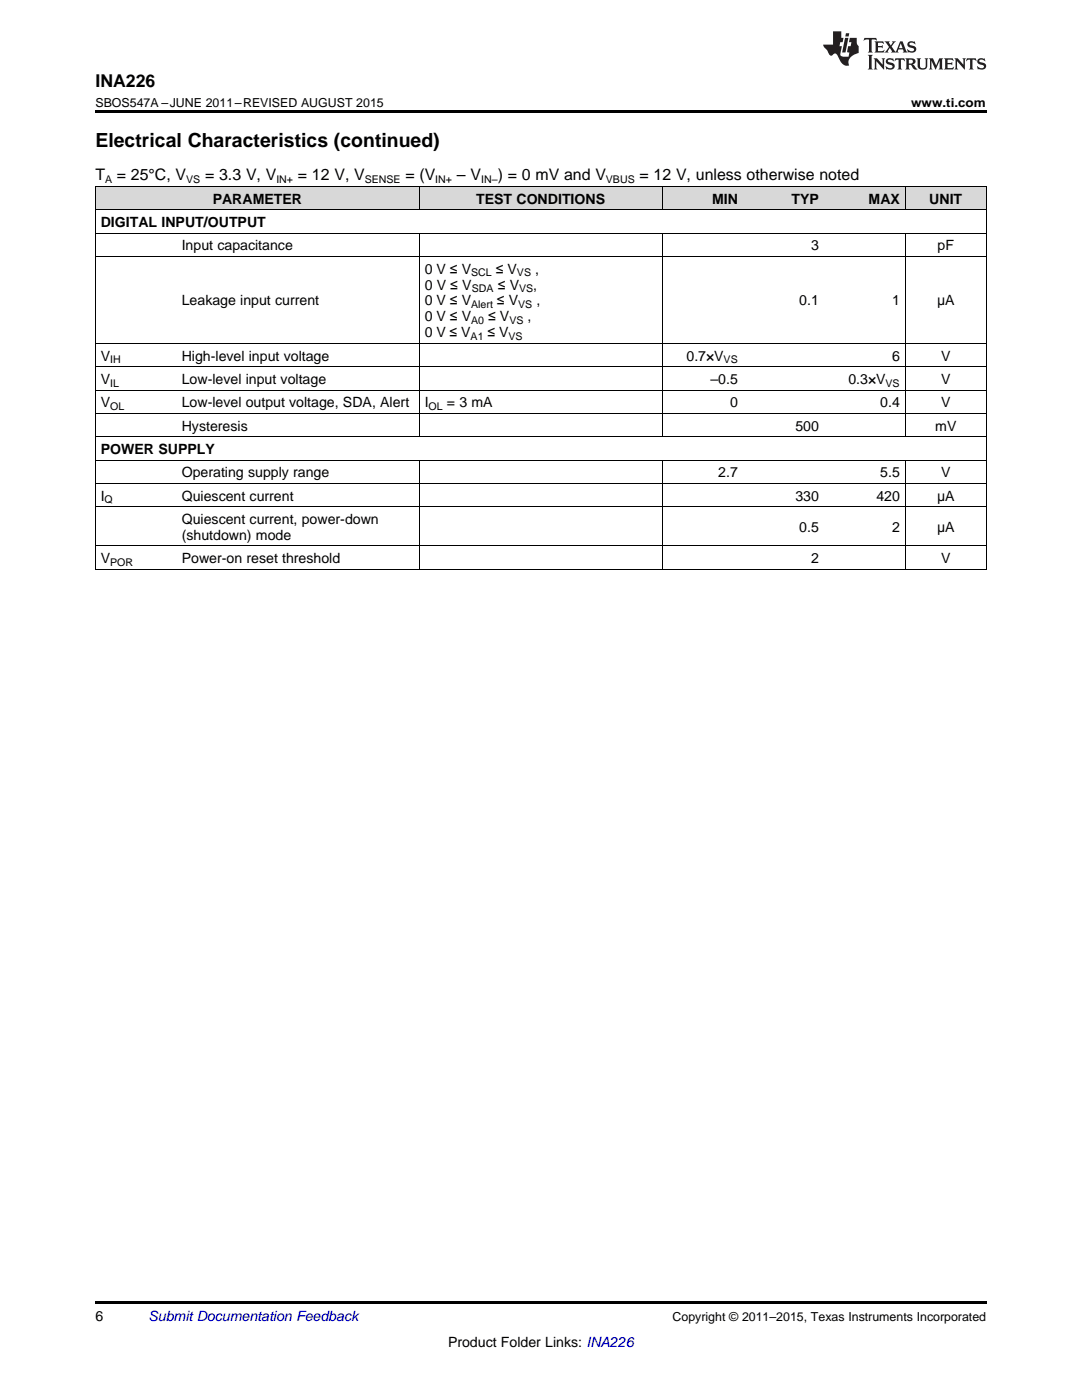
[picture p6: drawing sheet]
<svg xmlns="http://www.w3.org/2000/svg" width="216mm" height="279mm" viewBox="0 0 216 279" stroke-linecap="round" stroke-linejoin="round" font-family="sans-serif">
<g fill="#d8d8d8">
<path d="M19 37.3h16.2v4.6h-16.2z"/>
<path d="M35.2 37.3h48.5v4.6h-48.5z"/>
<path d="M83.7 37.3h48.5v4.6h-48.5z"/>
<path d="M132.2 37.3h16.1v4.6h-16.1z"/>
<path d="M148.3 37.3h16.2v4.6h-16.2z"/>
<path d="M164.5 37.3h16.2v4.6h-16.2z"/>
<path d="M180.7 37.3h16.1v4.6h-16.1z"/>
</g>
<path d="M19 22h177.8v.5h-177.8zM19 259.7h177.8v.5h-177.8z" fill="#000"/>
<g fill="none" stroke="#000" stroke-width=".2">
<path d="M19 37.2h177.8M19.1 37.2v76.5M83.6 37.2v4.7M132.1 37.2v4.7M180.6 37.2v4.7M196.8 37.2v76.5M19 51.2h177.8M19 46.5h177.8M19 41.9h177.8M83.6 46.6v40.6M132.1 46.6v40.6M180.6 46.6v40.6"/>
<path d="M19 77.8h177.8M19 73.2h177.8M19 68.5h177.8M19 96.5h177.8M19 91.8h177.8M19 87.2h177.8M19 82.5h177.8M83.6 91.9v21.8M132.1 91.9v21.8M180.6 91.9v21.8M19 113.6h177.8M19 109h177.8"/>
<path d="M19 101.1h177.8"/>
</g>
<g fill="#231f20">
<path d="M172.5 7.6l-.1 .5 .4-.2h.6v.1v2.1l-.2 .4h.9l-.2-.4v-2.1l.1-.1h.5l.5 .2-.2-.5zM174.5 8.3l.2 .3v1.5l-.2 .4h1.8l.2-.6a1.04 1.04 0 0 1-1.3 .2v-.7h.6l.3 .2v-.6l-.3 .2h-.6v-.6l.8-.1 .4 .3-.2-.5zM176.5 8.3l.9 1.1-.9 1.1h.8l-.2-.2 .4-.7 .5 .7-.2 .2h1.5l-.2-.2 .2-.4h.9l.1 .4-.2 .2h1l-.3-.3-.7-1.9h-.5l-.9 2-.8-1 .9-1h-.8l.1 .3-.4 .5-.3-.6 .1-.2zM179.7 8.6l.4 1h-.7zM181.3 8.4a.63 .63 0 0 0-.2 .7 .63 .63 0 0 0 .6 .4l.6 .2 .1 .2a.75 .75 0 0 1-.7 .4 .75 .75 0 0 1-.6-.5l.1 .7 .1-.1a1.11 1.11 0 0 0 1.5-.6 1.13 1.13 0 0 0-1.2-.8l-.1-.4a1.04 1.04 0 0 1 1.2 .2l-.2-.5-.2 .1-.4-.2zM173.2 10.9l.2 .4v2.2l-.2 .4h1l-.3-.4v-2.2l.3-.4zM174.3 11.6l.3 .4v1.5l-.3 .4h.8l-.2-.4v-1.3l1.5 1.7v-1.9l.2-.4h-.7l.2 .4v.9l-1.1-1.3zM177 11.8a.62 .62 0 0 0-.2 .7 .62 .62 0 0 0 .6 .4l.6 .1 .1 .3a.76 .76 0 0 1-.7 .3 .76 .76 0 0 1-.7-.4l.2 .7 .1-.1a1.11 1.11 0 0 0 1.5-.6 1.13 1.13 0 0 0-1.2-.8l-.1-.4a1.04 1.04 0 0 1 1.2 .2l-.2-.6-.2 .1-.5-.1zM178.7 11.6l-.2 .6a.61 .61 0 0 1 .8-.3v1.6l-.2 .4h.9l-.2-.4v-1.6a.63 .63 0 0 1 .7 .3l-.1-.6zM180.6 11.6l.3 .4v1.5l-.3 .4h1l-.2-.2-.1-.8 .6 .2a.76 .76 0 0 0 1.2 .7l-1-1a.58 .58 0 0 0 .6-.5 .58 .58 0 0 0-.5-.6zM181.4 11.9h.1a.45 .45 0 0 1 .5 .1 .45 .45 0 0 1 .1 .5l-.8 .2zM182.9 11.6l.2 .2a2.17 2.17 0 0 0 .3 1.9 .99 .99 0 0 0 1.6-.6v-1.1l.2-.4h-.7l.2 .2a1.92 1.92 0 0 1-.2 1.8 .6 .6 0 0 1-.9-.5v-1.1l.2-.4zM185.4 11.6l.2 .4v1.5l-.2 .4h.7l-.2-.4v-1.4l.8 1.8 .8-1.8v1.4l-.2 .4h.9l-.2-.4v-1.5l.2-.4h-.8l-.6 1.5-.6-1.5zM188.4 11.6l.2 .4v1.5l-.2 .4h1.8l.1-.6a1.04 1.04 0 0 1-1.2 .1v-.6h.5l.4 .2v-.6l-.4 .2h-.5v-.7h.8l.3 .3-.1-.6zM190.5 11.6l.2 .4v1.5l-.2 .4h.7l-.2-.4v-1.3l1.5 1.7v-1.9l.2-.4h-.7l.2 .4v.9l-1.1-1.3zM192.9 11.6l-.1 .6a.61 .61 0 0 1 .7-.3l.1 1.6-.3 .4h1l-.3-.4 .1-1.6a.63 .63 0 0 1 .7 .3l-.1-.6zM195.2 11.8a.62 .62 0 0 0-.2 .7 .62 .62 0 0 0 .6 .4l.6 .1 .1 .3a.76 .76 0 0 1-.7 .3 .76 .76 0 0 1-.6-.4l.1 .7 .1-.1a1.11 1.11 0 0 0 1.6-.6 1.13 1.13 0 0 0-1.3-.8l-.1-.4a1.04 1.04 0 0 1 1.2 .2l-.1-.6-.2 .1-.5-.1z"/>
<path d="M166.2 6.3v2.6h-1.9v.4l.8 .9a.91 .91 0 0 0 1 .8 .56 .56 0 0 1 .5-.3 .56 .56 0 0 1 .5 .3l.4 .8a1.53 1.53 0 0 0 1.9 1.2 1.54 1.54 0 0 1 1-2.1l.9-.3v-1.4a1.52 1.52 0 0 1-.4-1.6h-1.3l-.2 .8h.5l-.2 .8h-.5l-.1 1v.2l.4 .1-.2 .8a1.93 1.93 0 0 1-1.6-.3l.3-1.8h-.5l.2-.8h.4l.2-.8h-.4v-1.3zM168.6 7.6l-.6 2.9h.7l.6-2.9zM168.8 6.6l-.1 .7h.6l.2-.7z"/>
</g>
<text font-size="3.9" x="19" y="29.3">Electrical Characteristics (continued)</text>
<text font-size="3.5" x="19" y="17.3">INA226</text>
<g font-size="3.2">
<text x="19" y="36">T</text>
<text x="23.3" y="36">= 25°C, V</text>
<text x="40.9" y="36">= 3.3 V, V</text>
<text x="59.4" y="36">= 12 V, V</text>
<text x="80.9" y="36">= (V</text>
<text x="91.2" y="36">– V</text>
<text x="99.3" y="36">) = 0 mV and V</text>
<text x="127.6" y="36">= 12 V, unless otherwise noted</text>
</g>
<g font-size="2.8">
<text x="42.4" y="40.6">PARAMETER</text>
<text x="95" y="40.6">TEST CONDITIONS</text>
<text x="142.1" y="40.6">MIN</text>
<text x="157.9" y="40.6">TYP</text>
<text x="173.3" y="40.6">MAX</text>
<text x="185.4" y="40.6">UNIT</text>
<text x="20.1" y="45.3">DIGITAL INPUT/OUTPUT</text>
<text x="36.3" y="50">Input capacitance</text>
<text x="161.9" y="50">3</text>
<text x="187.1" y="50">pF</text>
<text x="84.7" y="54.6">0 V ≤ V</text>
<text x="84.7" y="57.8">0 V ≤ V</text>
<text x="98.9" y="54.6">≤ V</text>
<text x="99.3" y="57.8">≤ V</text>
<text x="106.4" y="57.8">,</text>
<text x="106.8" y="54.6">,</text>
<text x="36.3" y="61">Leakage input current</text>
<text x="84.7" y="61">0 V ≤ V</text>
<text x="84.7" y="64.1">0 V ≤ V</text>
<text x="97.4" y="64.1">≤ V</text>
<text x="99.2" y="61">≤ V</text>
<text x="105.3" y="64.1">,</text>
<text x="107" y="61">,</text>
<text x="159.5" y="61">0.1</text>
<text x="178" y="61">1</text>
<text x="187" y="61">μA</text>
<text x="20.1" y="72">V</text>
<text x="36.3" y="72">High-level input voltage</text>
<text x="84.7" y="67.3">0 V ≤ V</text>
<text x="97.3" y="67.3">≤ V</text>
<text x="137" y="72">0.7×V</text>
<text x="178" y="72">6</text>
<text x="187.8" y="72">V</text>
<text x="20.1" y="76.6">V</text>
<text x="36.3" y="76.6">Low-level input voltage</text>
<text x="141.8" y="76.6">–0.5</text>
<text x="169.3" y="76.6">0.3×V</text>
<text x="187.8" y="76.6">V</text>
<text x="20.1" y="81.3">V</text>
<text x="36.3" y="81.3">Low-level output voltage, SDA, Alert</text>
<text x="84.7" y="81.3">I</text>
<text x="89.2" y="81.3">= 3 mA</text>
<text x="145.7" y="81.3">0</text>
<text x="175.6" y="81.3">0.4</text>
<text x="187.8" y="81.3">V</text>
<text x="36.3" y="85.9">Hysteresis</text>
<text x="158.7" y="85.9">500</text>
<text x="186.6" y="85.9">mV</text>
<text x="20.1" y="90.6">POWER SUPPLY</text>
<text x="36.3" y="95.2">Operating supply range</text>
<text x="143.3" y="95.2">2.7</text>
<text x="175.6" y="95.2">5.5</text>
<text x="187.8" y="95.2">V</text>
<text x="20.1" y="99.9">I</text>
<text x="36.3" y="99.9">Quiescent current</text>
<text x="158.7" y="99.9">330</text>
<text x="174.9" y="99.9">420</text>
<text x="187" y="99.9">μA</text>
<text x="36.3" y="104.6">Quiescent current, power-down</text>
<text x="36.3" y="107.7">(shutdown) mode</text>
<text x="159.5" y="106.2">0.5</text>
<text x="178" y="106.2">2</text>
<text x="187" y="106.2">μA</text>
<text x="20.1" y="112.4">V</text>
<text x="36.3" y="112.4">Power-on reset threshold</text>
<text x="161.9" y="112.4">2</text>
<text x="187.8" y="112.4">V</text>
<text x="19" y="263.6">6</text>
<text x="89.4" y="268.9">Product Folder Links: INA226</text>
</g>
<text font-size="2.8" fill="#0000c8" x="29.6" y="263.6">Submit Documentation Feedback</text>
<g font-size="2.5">
<text x="19" y="21.4">SBOS547A –JUNE 2011–REVISED AUGUST 2015</text>
<text x="181.8" y="21.4">www.ti.com</text>
<text x="134.2" y="263.6">Copyright © 2011–2015, Texas Instruments Incorporated</text>
</g>
<g font-size="2.1">
<text x="21" y="36.6">A</text>
<text x="37.1" y="36.6">VS</text>
<text x="55.1" y="36.6">IN+</text>
<text x="72.8" y="36.6">SENSE</text>
<text x="86.9" y="36.6">IN+</text>
<text x="96" y="36.6">IN–</text>
<text x="120.9" y="36.6">VBUS</text>
<text x="94" y="55.2">SCL</text>
<text x="94.1" y="58.3">SDA</text>
<text x="103.2" y="55.2">VS</text>
<text x="103.6" y="58.3">VS</text>
<text x="94" y="61.5">Alert</text>
<text x="94" y="64.7">A0</text>
<text x="101.6" y="64.7">VS</text>
<text x="103.4" y="61.5">VS</text>
<text x="93.9" y="67.9">A1</text>
<text x="101.5" y="67.9">VS</text>
<text x="22" y="72.5">IH</text>
<text x="22" y="77.2">IL</text>
<text x="144.4" y="72.5">VS</text>
<text x="176.7" y="77.2">VS</text>
<text x="22" y="81.8">OL</text>
<text x="85.5" y="81.8">OL</text>
<text x="20.9" y="100.5">Q</text>
<text x="22" y="113">POR</text>
</g>
</svg>
